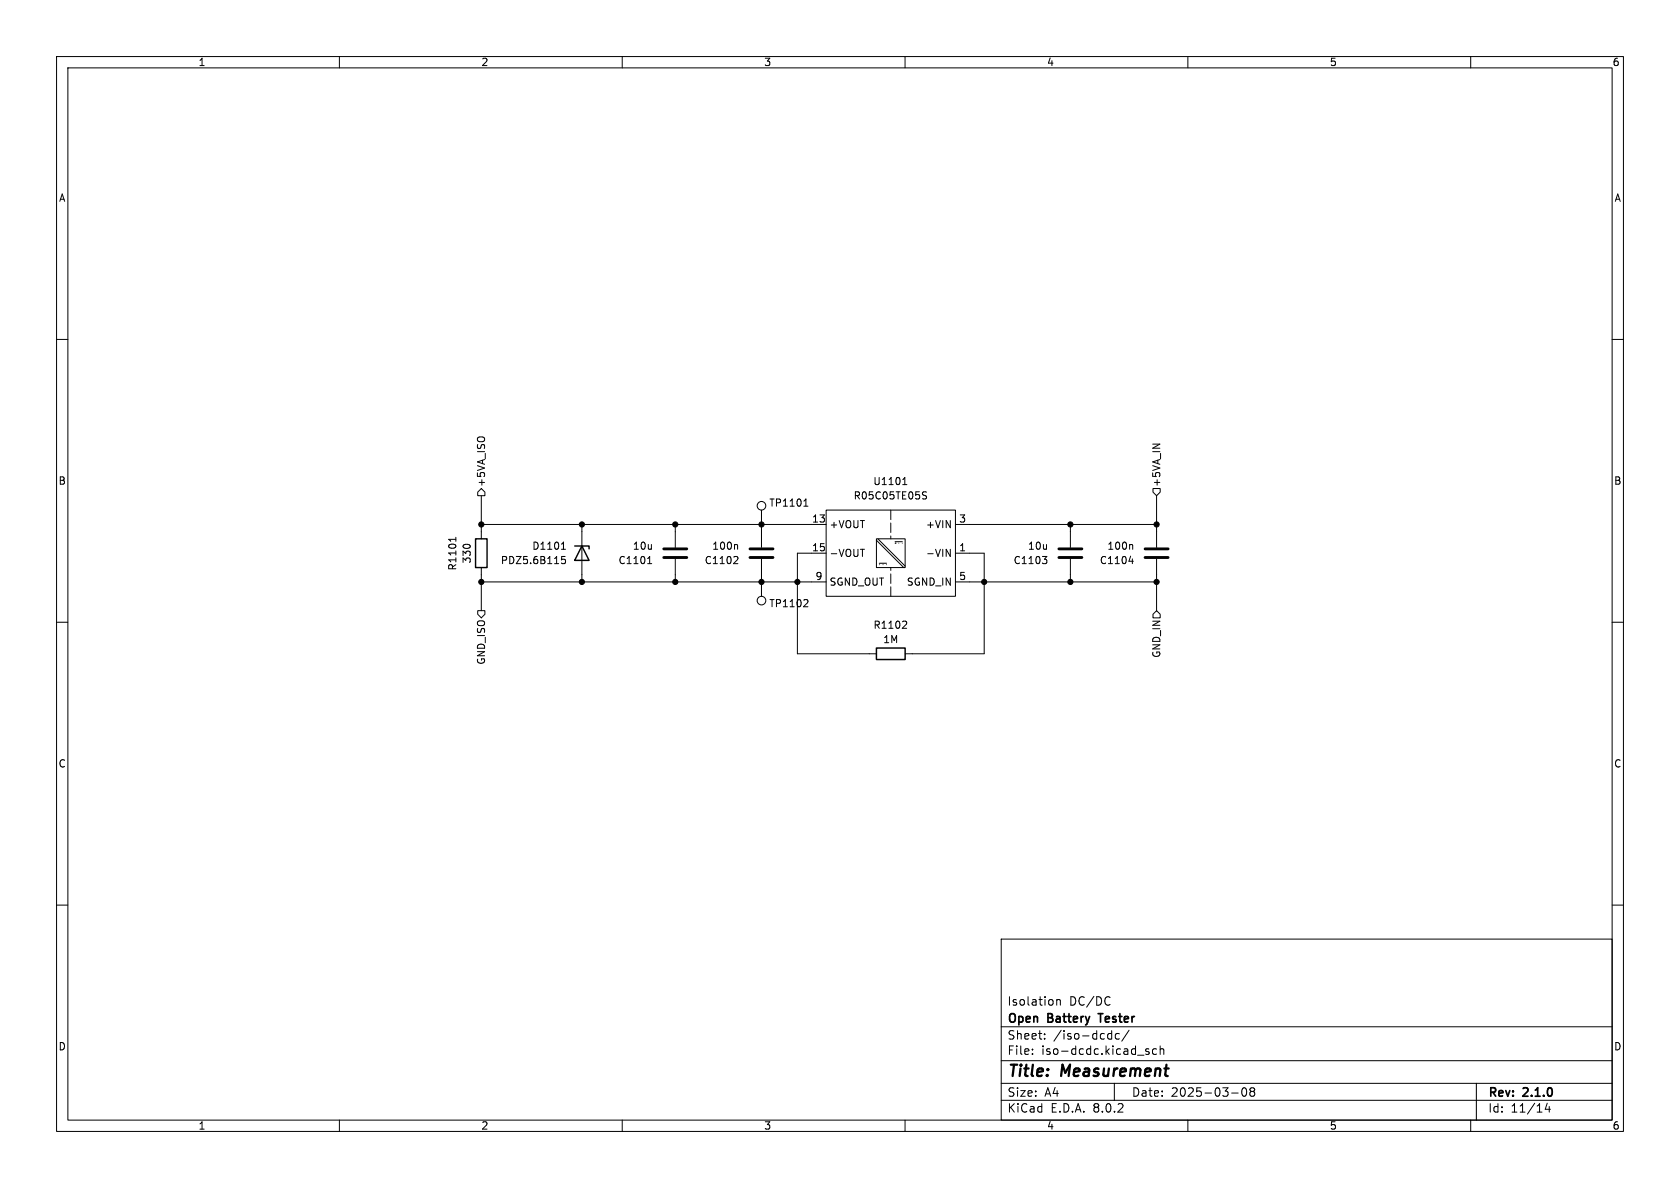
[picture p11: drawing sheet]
<svg xmlns="http://www.w3.org/2000/svg" width="297mm" height="210mm" viewBox="0 0 297 210" stroke-linecap="round" stroke-linejoin="round" font-family="sans-serif">
<g fill="none" stroke="#000" stroke-width=".18">
<path d="M10 10h277v190h-277zM12 12h273v186h-273zM60 10v2M110 10v2M160 10v2M210 10v2M260 10v2M10 60h2M285 60h2M203.8 78.5h1.2l-1.2 .7M80.6 95v.7M80.6 95.3h-1.3l.3 .3"/>
<path d="M84.5 87l.6-.6 .6 .6v.6h-1.2zM85.1 92.7h60.9M85.1 87.6v7.7M99.3 97.1h.7M99.4 96.1l.2-.3v1.3M99.9 98.4h-.6v.6l.1-.1h.5l.1 .2-.1 .4-.2 .1-.4-.1M102.9 92.7v10.2M114.5 99.6h.7M114.6 98.7l.3-.3v1.2M119.4 92.7v4.1M119.4 98.8v4.1M130.2 98.4l.3 .2-.1 .3-.7 .7h.8"/>
<path d="M130.2 96.3l.2 .1v.7M134.6 90.2v6.6M134.6 98.8v6.6M142.1 89.5h.7M142.4 88.4l.1-.2v1.3M146 90.2h22.9v15.2h-22.9zM146 97.8h-5v17.8h13.9M152.1 97.1h.7M154.9 95.3h5.1v5h-5.1zM154.9 95.5l4.9 4.8M155.2 95.3l4.8 4.8M155.4 99.6h1.3"/>
<path d="M158.2 96h.1M158.2 95.8h1.3M159.6 85.7h.7M159.7 84.7l.3-.3v1.3M163.2 87.5l.5 .2 .1 .3-.2 .2-.5-.1M163.2 87h.6M167.3 97.1l.7 1.3v-1.3M168.9 97.8h5.1v17.8h-14M168.9 92.7h35.6M184.3 98.4h.8l-.5 .5M184.8 98.9l.3 .2v.3l-.3 .2M189.2 92.7v4.1"/>
<path d="M189.2 98.8v4.1M199.6 99.2h.8M200.1 96.3l.1 .1v.7M200.2 98.8v.8M203.8 86.4h1.3v.6l-.6 .6-.7-.6zM204.5 87.6v9.2M204.5 98.8v9.2M10 110h2M84.5 108h1.2v.6l-.6 .6-.6-.6zM85.1 102.9h60.9M85.1 100.3v7.7M142.6 106l.2 .2v.3l-.8 .8h.8"/>
<path d="M159.8 100.3h.1M160.1 109.8l.2 .2-.1 .3-.7 .8h.8M168.9 102.9h35.6M203.8 108.6l.7-.6 .6 .6v.6h-1.3zM285 110h2M10 160h2M285 160h2M177 166h108v32h-108zM186.8 176.7v1M186.8 176.8l.2-.1 .4 .1 .1 .9M60 198v2M110 198v2"/>
<path d="M160 198v2M177 194.5h108M177 191.5h108M177 187.5h108M177 181.5h108M182.5 186.3v.1M182.5 185.5v.1M184.7 183.6v.1M184.7 182.8v.1M195.9 183.6l.2 .1 .4-.1M196.5 182.8l-.4-.1-.2 .1M196.5 182.2v1.5"/>
<path d="M197 191.5v3M197.9 182.8l-.4-.1-.3 .3v.4l.1 .2h.6M199.6 182.1l-1.3 2M203.1 185.5l-.4-.1-.2 .2 .1 .2 .5 .2v.3h-.6M204.5 185.5l-.5-.1-.3 .3v.4l.2 .2h.6M205.1 185.5l.2-.1 .4 .1v.9M205.1 184.9v1.5M210 198v2M217.7 193.2h1.2M219.7 192.4l.2-.1a.81 .81 0 0 1 .6 .6 .81 .81 0 0 1-.3 .8l-.2 .1a.81 .81 0 0 1-.3-1.4zM221.2 192.9l-.2-.2 .2-.4 .5 .1 .1 .2-.3 .3M221.2 192.9l-.2 .3v.3l.2 .3 .5-.1 .1-.2-.1-.4-.2-.2"/>
<path d="M221.2 192.9h.3M260 198v2M261 191.5v6.5M273.5 195l-.3 1.1h.9M273.9 195.6v1"/>
<circle cx="134.6" cy="89.4" r=".76"/>
<circle cx="134.6" cy="106.2" r=".76"/>
</g>
<path d="M194.1 179.2h.9" fill="none" stroke="#000" stroke-width=".3"/>
<path d="M117.3 97h4.1M117.3 98.6h4.1M132.6 97h4.1M132.6 98.6h4.1M187.2 97h4.1M187.2 98.6h4.1M202.4 97h4.1M202.4 98.6h4.1" fill="none" stroke="#000" stroke-width=".51"/>
<path d="M84.1 95.3h2v5h-2zM101.6 96.5h2.5v.5M102.9 96.5l1.2 2.6h-2.5zM154.9 114.6h5.1v2h-5.1z" fill="none" stroke="#000" stroke-width=".25"/>
<path d="M156.7 99.8h-1.3M159.5 96h-1.3" fill="none" stroke="#000" stroke-width=".18" stroke-dasharray="0 .6"/>
<path d="M157.5 90.2v5.1M157.5 105.4v-5.1" fill="none" stroke="#000" stroke-width=".18" stroke-dasharray="1.7 .6"/>
<g fill="#000" stroke="#000" stroke-width=".18">
<circle cx="85.1" cy="92.7" r=".46"/>
<circle cx="102.9" cy="92.7" r=".46"/>
<circle cx="119.4" cy="92.7" r=".46"/>
<circle cx="134.6" cy="92.7" r=".46"/>
<circle cx="189.2" cy="92.7" r=".46"/>
<circle cx="204.5" cy="92.7" r=".46"/>
<circle cx="85.1" cy="102.9" r=".46"/>
<circle cx="102.9" cy="102.9" r=".46"/>
<circle cx="119.4" cy="102.9" r=".46"/>
<circle cx="134.6" cy="102.9" r=".46"/>
<circle cx="141" cy="102.9" r=".46"/>
<circle cx="174" cy="102.9" r=".46"/>
<circle cx="189.2" cy="102.9" r=".46"/>
<circle cx="204.5" cy="102.9" r=".46"/>
</g>
<g font-size="2.8">
<text x="178" y="190.9">Title:</text>
<text x="187.7" y="190.9">Measurement</text>
</g>
<g font-size="2.1">
<text x="178" y="178">Isolation</text>
<text x="189" y="178">DC/DC</text>
<text x="178" y="184">Sheet:</text>
<text x="178" y="181.2">Open</text>
<text x="185.3" y="181.2">Battery</text>
<text x="186.2" y="184">/iso-dcdc/</text>
<text x="195" y="181.2">Tester</text>
<text x="178" y="186.7">File:</text>
<text x="184.1" y="186.7">iso-dcdc.kicad_sch</text>
<text x="178" y="196.9">KiCad</text>
<text x="178" y="194.1">Size:</text>
<text x="184.7" y="194.1">A4</text>
<text x="185.7" y="196.9">E.D.A.</text>
<text x="193.3" y="196.9">8.0.2</text>
<text x="200" y="194.1">Date:</text>
<text x="207" y="194.1">2025-03-08</text>
<text x="263" y="194.3">Rev:</text>
<text x="263" y="196.9">Id:</text>
<text x="267.1" y="196.9">11/14</text>
<text x="269.4" y="194.3">2.1.0</text>
</g>
<g font-size="1.8">
<text x="35" y="11.9">1</text>
<text x="85" y="11.9">2</text>
<text x="135" y="11.9">3</text>
<text x="185" y="11.9">4</text>
<text x="235" y="11.9">5</text>
<text x="285" y="11.9">6</text>
<text x="10.3" y="35.9">A</text>
<text x="285.3" y="35.9">A</text>
<text x="10.3" y="85.9">B</text>
<text x="86" y="86.2" transform="rotate(-90 86 86.2)">+5VA_ISO</text>
<text x="135.9" y="89.8">TP1101</text>
<text x="150.8" y="88.5">R05C05TE05S</text>
<text x="154.3" y="86">U1101</text>
<text x="205.3" y="86.2" transform="rotate(-90 205.3 86.2)">+5VA_IN</text>
<text x="285.3" y="85.9">B</text>
<text x="143.5" y="92.5">13</text>
<text x="146.6" y="93.6">+VOUT</text>
<text x="163.6" y="93.6">+VIN</text>
<text x="169.5" y="92.5">3</text>
<text x="80.9" y="100.9" transform="rotate(-90 80.9 100.9)">R1101</text>
<text x="83.4" y="99.7" transform="rotate(-90 83.4 99.7)">330</text>
<text x="88.4" y="99.9">PDZ5.6B115</text>
<text x="94" y="97.4">D1101</text>
<text x="109.2" y="99.9">C1101</text>
<text x="111.8" y="97.4">10u</text>
<text x="124.5" y="99.9">C1102</text>
<text x="125.8" y="97.4">100n</text>
<text x="143.5" y="97.5">15</text>
<text x="146.6" y="98.7">-VOUT</text>
<text x="163.6" y="98.7">-VIN</text>
<text x="169.5" y="97.5">1</text>
<text x="179.1" y="99.9">C1103</text>
<text x="181.6" y="97.4">10u</text>
<text x="194.3" y="99.9">C1104</text>
<text x="195.7" y="97.4">100n</text>
<text x="135.9" y="107.5">TP1102</text>
<text x="144.1" y="102.6">9</text>
<text x="146.6" y="103.7">SGND_OUT</text>
<text x="160.2" y="103.7">SGND_IN</text>
<text x="169.5" y="102.6">5</text>
<text x="154.3" y="111.4">R1102</text>
<text x="156" y="113.9">1M</text>
<text x="86" y="117.6" transform="rotate(-90 86 117.6)">GND_ISO</text>
<text x="205.3" y="116.4" transform="rotate(-90 205.3 116.4)">GND_IN</text>
<text x="10.3" y="135.9">C</text>
<text x="285.3" y="135.9">C</text>
<text x="10.3" y="185.9">D</text>
<text x="285.3" y="185.9">D</text>
<text x="35" y="199.9">1</text>
<text x="85" y="199.9">2</text>
<text x="135" y="199.9">3</text>
<text x="185" y="199.9">4</text>
<text x="235" y="199.9">5</text>
<text x="285" y="199.9">6</text>
</g>
</svg>
